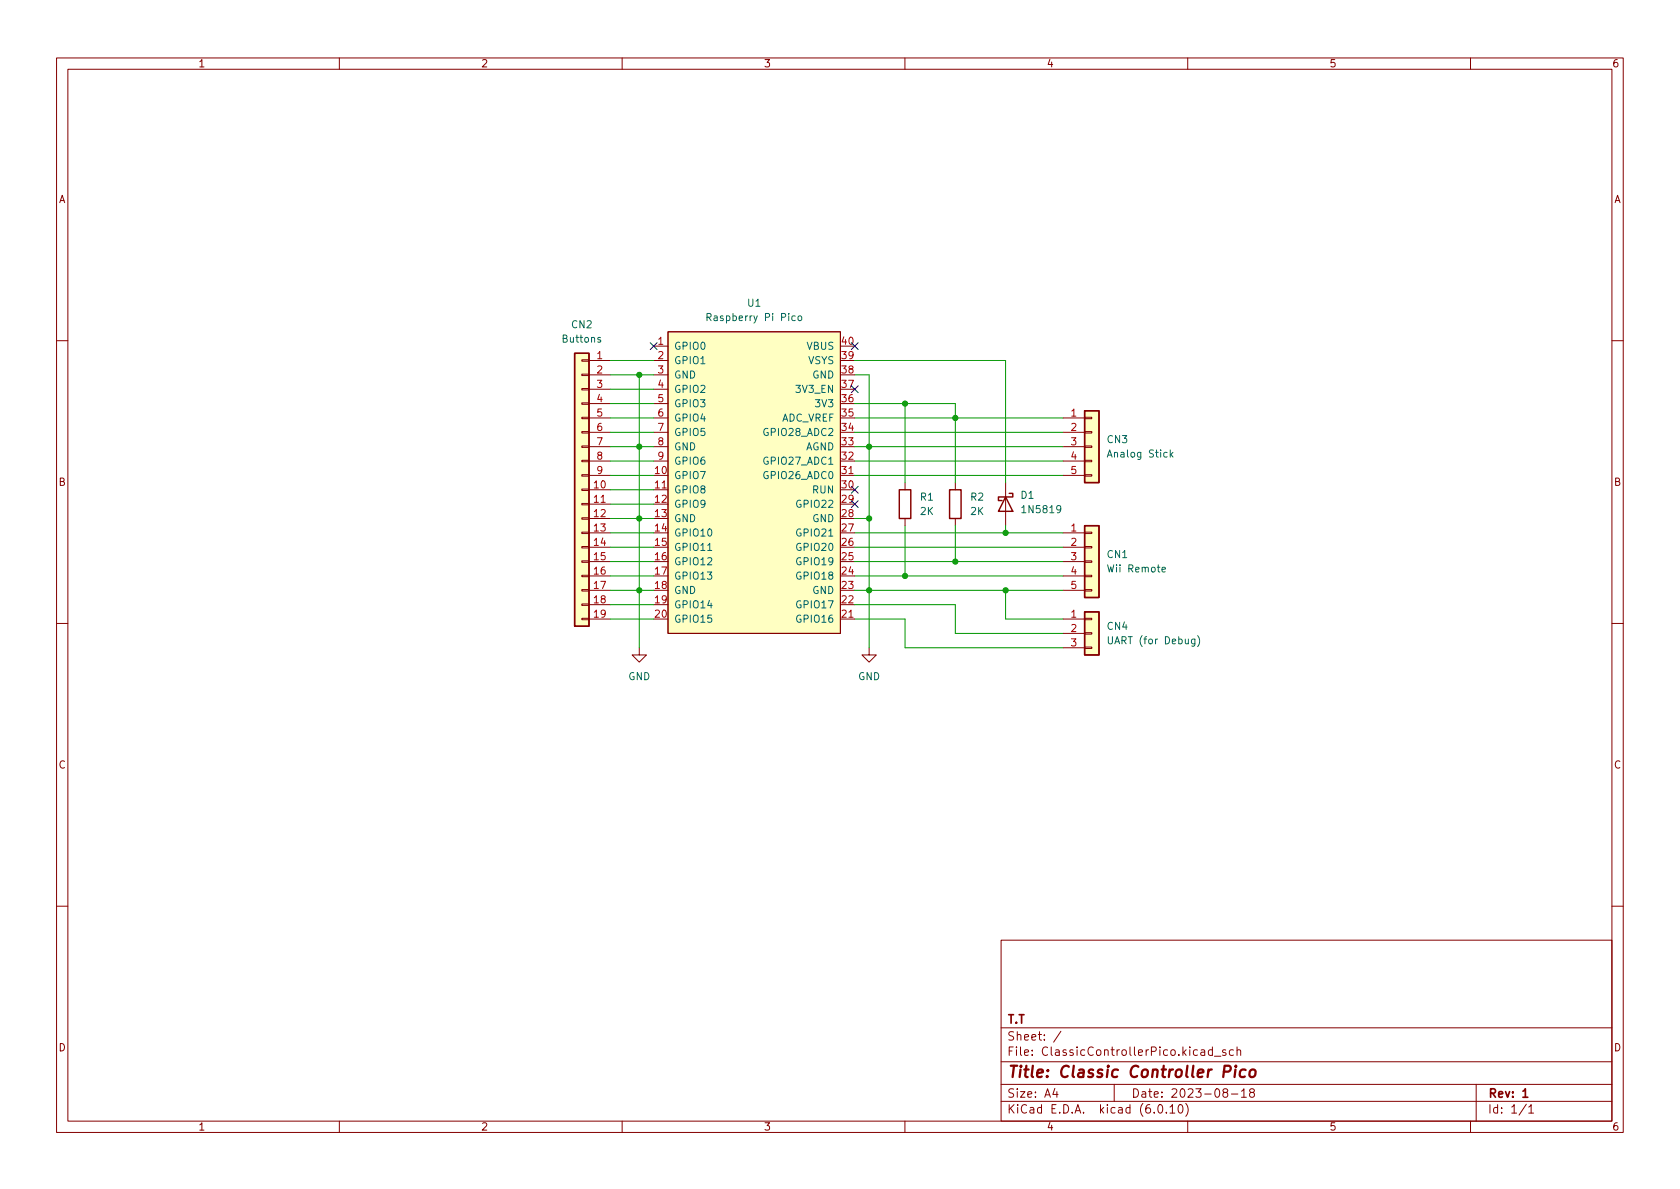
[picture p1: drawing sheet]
<svg xmlns="http://www.w3.org/2000/svg" width="297mm" height="210mm" viewBox="0 0 297 210" stroke-linecap="round" stroke-linejoin="round" font-family="sans-serif">
<g fill="none" stroke="#840000" stroke-width=".18">
<path d="M10 10.2h277v190.1h-277zM12 12.2h273v186.1h-273zM60 10.2v2M110 10.2v2M160 10.2v2M210 10.2v2M260 10.2v2M118.1 58.7h30.5v53.3h-30.5zM10 60.2h2M102.9 78.9h1.2v.2h-1.2zM102.9 76.3h1.2v.3h-1.2zM102.9 73.8h1.2v.2h-1.2z"/>
<path d="M102.9 71.2h1.2v.3h-1.2zM102.9 68.7h1.2v.3h-1.2zM102.9 66.2h1.2v.2h-1.2zM102.9 63.6h1.2v.3h-1.2zM104.1 63.7h3.8M104.1 66.3h3.8M104.1 68.8h3.8M104.1 71.4h3.8M104.1 73.9h3.8M104.1 76.4h3.8M104.1 79h3.8M115.6 63.7h2.5"/>
<path d="M115.6 66.3h2.5M115.6 68.8h2.5M115.6 71.4h2.5M115.6 73.9h2.5M115.6 76.4h2.5M115.6 79h2.5M115.6 61.2h2.5M188 73.9h3.8M188 76.4h3.8M188 79h3.8M191.8 78.9h1.2v.2h-1.2zM191.8 76.3h1.2v.3h-1.2z"/>
<path d="M191.8 73.8h1.2v.2h-1.2zM285 60.2h2M102.9 99.2h1.2v.2h-1.2zM102.9 96.6h1.2v.3h-1.2zM102.9 94.1h1.2v.3h-1.2zM102.9 91.6h1.2v.2h-1.2zM102.9 89h1.2v.3h-1.2zM102.9 86.5h1.2v.2h-1.2zM102.9 83.9h1.2v.3h-1.2zM102.9 81.4h1.2v.3h-1.2zM104.1 86.6h3.8M104.1 89.1h3.8"/>
<path d="M104.1 91.7h3.8M104.1 94.2h3.8M104.1 96.8h3.8M104.1 99.3h3.8M104.1 81.5h3.8M104.1 84.1h3.8M115.6 86.6h2.5M115.6 81.5h2.5M148.6 84.1h2.5M160 85.3v1.3M160 91.7v1.3M168.9 85.3v1.3"/>
<path d="M168.9 91.7v1.3M177.8 85.3v7.7M188 94.2h3.8M188 96.8h3.8M188 99.3h3.8M188 81.5h3.8M188 84.1h3.8M191.8 83.9h1.2v.3h-1.2zM191.8 81.4h1.2v.3h-1.2zM191.8 99.2h1.2v.2h-1.2zM191.8 96.6h1.2v.3h-1.2zM191.8 94.1h1.2v.3h-1.2z"/>
<path d="M10 110.2h2M102.9 109.3h1.2v.3h-1.2zM102.9 106.8h1.2v.3h-1.2zM102.9 104.3h1.2v.2h-1.2zM102.9 101.7h1.2v.3h-1.2zM104.1 109.5h3.8M104.1 101.8h3.8M104.1 104.4h3.8M104.1 106.9h3.8M113 114.5v1.3h1.3l-1.3 1.3-1.2-1.3h1.2M148.6 109.5h2.5M153.7 114.5v1.3h1.2l-1.2 1.3-1.3-1.3h1.3"/>
<path d="M188 109.5h3.8M188 112h3.8M188 114.5h3.8M188 101.8h3.8M188 104.4h3.8M191.8 114.4h1.2v.3h-1.2zM191.8 111.9h1.2v.2h-1.2zM191.8 109.3h1.2v.3h-1.2zM191.8 104.3h1.2v.2h-1.2zM191.8 101.7h1.2v.3h-1.2zM285 110.2h2M10 160.2h2"/>
<path d="M177 166.3h108v32h-108zM285 160.2h2M60 198.3v2M110 198.3v2M160 198.3v2M177 194.8h108M177 191.8h108M177 187.8h108M177 181.8h108M186.5 192.5l-.4 1h1M186.9 193v1M187.6 182.4l-1.3 1.9"/>
<path d="M197 191.8v3M204.9 195.4l.2-.1a.81 .81 0 0 1 .6 .7 .81 .81 0 0 1-.3 .8h-.2a.81 .81 0 0 1-.6-.6 .81 .81 0 0 1 .3-.8zM206.2 196.7v.1M206.9 195.8l.4-.5v1.5M206.9 196.8h.8M208.5 195.4l.1-.1a.81 .81 0 0 1 .6 .7 .81 .81 0 0 1-.3 .8h-.1a.81 .81 0 0 1-.6-.6 .81 .81 0 0 1 .3-.8zM209.6 195.1a1.72 1.72 0 0 1 0 2.3M210 198.3v2M212.4 185.7h.5l.1 .9M213 186l-.5 .1a.29 .29 0 0 0-.2 .2 .29 .29 0 0 0 .2 .3h.5M214.4 185.7l-.5-.1-.3 .3v.4l.2 .3h.6M214.4 185.1v1.5"/>
<path d="M214.7 186.8h1.2M216.5 193.2l-.3-.3 .1-.2 .2-.2 .4 .1 .2 .2-.1 .2-.6 .2-.2 .3 .1 .4 .2 .1h.4l.2-.3-.1-.4-.2-.1M216.7 185.7l-.3-.1-.3 .2 .1 .3 .5 .1v.4h-.6M217.7 193.5h1.2M218.1 185.7l-.5-.1-.2 .3v.4l.1 .3h.6M218.7 185.8l.2-.2 .4 .1 .1 .9M218.7 185.1v1.5M219.5 193l.4-.5v1.5M219.5 194h.9M221.2 193.2l-.3-.3 .1-.2 .2-.2 .4 .1 .2 .2-.1 .2-.6 .2-.2 .3 .1 .4 .2 .1h.4l.2-.3-.1-.4-.2-.1M260 198.3v2M261 191.8v6.5"/>
<path d="M269.9 195.3l-1.3 1.9M270.3 195.8l.4-.5v1.5M270.3 196.8h.9"/>
</g>
<path d="M269.3 193l.4-.5v1.5M269.3 194h.8" fill="none" stroke="#840000" stroke-width=".3"/>
<path d="M216.4 189.5h.8a.55 .55 0 0 0 .4-.5 .55 .55 0 0 0-.3-.5h-.8l-.2 2M218.4 189.1l-.1 1.4M218.5 188.5l-.1 .1 .1 .1 .1-.1-.1-.1v.2M220.2 189.2a.66 .66 0 0 0-.9 .3l-.1 .6 .1 .3 .2 .1 .6-.1M221.1 189.3a.52 .52 0 0 1 .5-.2 .52 .52 0 0 1 .4 .4l-.1 .6a.55 .55 0 0 1-.5 .4 .55 .55 0 0 1-.5-.4z" fill="none" stroke="#840000" stroke-width=".4"/>
<g fill="#ffffc2" stroke="#ffffc2" stroke-width=".18">
<path d="M191.8 108.2h2.5v7.6h-2.5z"/>
<path d="M101.6 62.5h2.5v48.2h-2.5z"/>
<path d="M118.1 58.7h30.5v53.3h-30.5z"/>
<path d="M191.8 72.6h2.5v12.7h-2.5z"/>
<path d="M191.8 93h2.5v12.7h-2.5z"/>
</g>
<path d="M101.6 62.5h2.5v48.2h-2.5zM191.8 72.6h2.5v12.7h-2.5zM159 86.6h2v5.1h-2zM167.9 86.6h2v5.1h-2zM177.8 87.9l1.3 2.5h-2.6zM178.4 87.2h.7v.7h-2.6v.6h.7M191.8 93h2.5v12.7h-2.5zM191.8 108.2h2.5v7.6h-2.5z" fill="none" stroke="#840000" stroke-width=".25"/>
<path d="M106.2 59.7h-.3l-.2 .1v.2l.5 .1v.4h-.5M125 56.1l.6-.1 .1-.1v-.3l-.7-.2v1.3M125.3 56.1l.4 .6M140.6 55.9h-.4l-.2 .2 .1 .5h.5M141.2 56l.1-.1 .4 .1 .1 .5-.2 .1-.3 .1-.1-.1zM206.9 79.6v1.2M207.4 80l-.5 .5M125.1 97.3h.8M207 80.3l.4 .5M196 112.6v1l.2 .3h.2l.3-.3v-1M205.5 100.7l.6-.1-.1-.2-.4-.1-.1 .2v.6h.5M211.7 112.4a1.46 1.46 0 0 1 0 1.9" fill="none" stroke="#006464" stroke-width=".18"/>
<g fill="none" stroke="#009600" stroke-width=".18">
<path d="M107.9 63.7h7.7M107.9 66.3h7.7M107.9 79h7.7M107.9 76.4h7.7M107.9 68.8h7.7M107.9 73.9h7.7M107.9 71.4h7.7M113 66.3v48.2M151.1 63.7h26.7v21.6M151.1 66.3h2.6v48.2M151.1 79h36.9M151.1 76.4h36.9"/>
<path d="M151.1 73.9h36.9M151.1 71.4h17.8v13.9M160 71.4v13.9M107.9 86.6h7.7M107.9 84.1h7.7M107.9 81.5h7.7M107.9 96.8h7.7M107.9 91.7h7.7M107.9 94.2h7.7M107.9 99.3h7.7M107.9 89.1h7.7M151.1 84.1h36.9"/>
<path d="M151.1 81.5h36.9M151.1 96.8h36.9M151.1 91.7h2.6M151.1 94.2h36.9M151.1 99.3h36.9M160 93v8.8M168.9 93v6.3M177.8 93v1.2M107.9 101.8h7.7M107.9 104.4h7.7M107.9 106.9h7.7M107.9 109.5h7.7"/>
<path d="M151.1 101.8h36.9M151.1 104.4h36.9M151.1 106.9h17.8v5.1h19.1M151.1 109.5h8.9v5h28M177.8 104.4v5.1h10.2"/>
</g>
<path d="M115 60.6l1.2 1.2M116.2 60.6l-1.2 1.2M150.5 68.2l1.2 1.2M150.5 60.6l1.2 1.2M151.7 68.2l-1.2 1.2M151.7 60.6l-1.2 1.2M150.5 86l1.2 1.2M150.5 88.5l1.2 1.3M151.7 86l-1.2 1.2M151.7 88.5l-1.2 1.3" fill="none" stroke="#000084" stroke-width=".18"/>
<g fill="#009600" stroke="#009600" stroke-width=".18">
<circle cx="113" cy="66.3" r=".46"/>
<circle cx="153.7" cy="79" r=".46"/>
<circle cx="113" cy="104.4" r=".46"/>
<circle cx="113" cy="91.7" r=".46"/>
<circle cx="113" cy="79" r=".46"/>
<circle cx="168.9" cy="73.9" r=".46"/>
<circle cx="160" cy="71.4" r=".46"/>
<circle cx="153.7" cy="91.7" r=".46"/>
<circle cx="168.9" cy="99.3" r=".46"/>
<circle cx="160" cy="101.8" r=".46"/>
<circle cx="153.7" cy="104.4" r=".46"/>
<circle cx="177.8" cy="104.4" r=".46"/>
<circle cx="177.8" cy="94.2" r=".46"/>
</g>
<text font-size="2.8" fill="#840000" x="178" y="190.6">Title: Classic Controller Pico</text>
<g font-size="2.1" fill="#840000">
<text x="178" y="184">Sheet: /</text>
<text x="178" y="181">T.T</text>
<text x="178" y="186.7">File: ClassicControllerPico.kicad_sch</text>
<text x="178" y="196.9">KiCad E.D.A. kicad (6.0.10)</text>
<text x="178" y="194.1">Size: A4</text>
<text x="200" y="194.1">Date: 2023-08-18</text>
<text x="263" y="194.1">Rev: 1</text>
<text x="263" y="196.9">Id: 1/1</text>
</g>
<g font-size="1.8" fill="#840000">
<text x="35" y="11.9">1</text>
<text x="85" y="11.9">2</text>
<text x="135" y="11.9">3</text>
<text x="185" y="11.9">4</text>
<text x="235" y="11.9">5</text>
<text x="285" y="11.9">6</text>
<text x="10.3" y="35.9">A</text>
<text x="285.3" y="35.9">A</text>
<text x="10.3" y="85.9">B</text>
<text x="285.3" y="85.9">B</text>
<text x="10.3" y="135.9">C</text>
<text x="285.3" y="135.9">C</text>
<text x="10.3" y="185.9">D</text>
<text x="285.3" y="185.9">D</text>
<text x="35" y="199.9">1</text>
<text x="85" y="199.9">2</text>
<text x="135" y="199.9">3</text>
<text x="185" y="199.9">4</text>
<text x="235" y="199.9">5</text>
<text x="285" y="199.9">6</text>
</g>
<g font-size="1.8" fill="#006464">
<text x="101.1" y="58">CN2</text>
<text x="125.8" y="56.8">Raspberry Pi Pico</text>
<text x="132.2" y="54.2">U1</text>
<text x="99.5" y="60.6">Buttons</text>
<text x="119.1" y="61.8">GPIO0</text>
<text x="119.1" y="64.4">GPIO1</text>
<text x="142.7" y="61.8">VBUS</text>
<text x="142.9" y="64.4">VSYS</text>
<text x="119.1" y="66.9">GND</text>
<text x="119.1" y="69.5">GPIO2</text>
<text x="141" y="69.5">3V3_EN</text>
<text x="143.6" y="66.9">GND</text>
<text x="119.1" y="72">GPIO3</text>
<text x="119.1" y="74.5">GPIO4</text>
<text x="119.1" y="77.1">GPIO5</text>
<text x="135.4" y="77.1">GPIO28_ADC2</text>
<text x="138" y="74.5">ADC_VREF</text>
<text x="144.4" y="72">3V3</text>
<text x="119.1" y="79.6">GND</text>
<text x="119.1" y="82.2">GPIO6</text>
<text x="135.4" y="82.2">GPIO27_ADC1</text>
<text x="142.4" y="79.6">AGND</text>
<text x="195.8" y="78.4">CN3</text>
<text x="196.3" y="80.9">Analog Stick</text>
<text x="119.1" y="84.7">GPIO7</text>
<text x="119.1" y="87.2">GPIO8</text>
<text x="119.1" y="89.8">GPIO9</text>
<text x="135.4" y="84.7">GPIO26_ADC0</text>
<text x="141.2" y="89.8">GPIO22</text>
<text x="143.7" y="87.2">RUN</text>
<text x="162.7" y="88.5">R1</text>
<text x="171.6" y="88.5">R2</text>
<text x="180.5" y="88.2">D1</text>
<text x="119.1" y="92.3">GND</text>
<text x="119.1" y="94.9">GPIO10</text>
<text x="141.2" y="94.9">GPIO21</text>
<text x="143.6" y="92.3">GND</text>
<text x="162.7" y="91.1">2K</text>
<text x="171.6" y="91.1">2K</text>
<text x="181" y="90.7">1N5819</text>
<text x="119.1" y="97.4">GPIO11</text>
<text x="119.1" y="99.9">GPIO12</text>
<text x="141.2" y="99.9">GPIO19</text>
<text x="141.2" y="97.4">GPIO20</text>
<text x="195.8" y="98.7">CN1</text>
<text x="196.2" y="101.2">Wii Remote</text>
<text x="119.1" y="102.5">GPIO13</text>
<text x="119.1" y="105">GND</text>
<text x="119.1" y="107.6">GPIO14</text>
<text x="141.2" y="107.6">GPIO17</text>
<text x="141.2" y="102.5">GPIO18</text>
<text x="143.6" y="105">GND</text>
<text x="119.1" y="110.1">GPIO15</text>
<text x="141.2" y="110.1">GPIO16</text>
<text x="195.8" y="111.4">CN4</text>
<text x="196.6" y="113.9">UART (for Debug)</text>
<text x="111.1" y="120.3">GND</text>
<text x="151.7" y="120.3">GND</text>
</g>
<g font-size="1.8" fill="#a90000">
<text x="105.6" y="63.5">1</text>
<text x="116.3" y="61">1</text>
<text x="116.3" y="63.5">2</text>
<text x="148.9" y="63.5">39</text>
<text x="148.9" y="61">40</text>
<text x="105.6" y="66">2</text>
<text x="105.6" y="68.6">3</text>
<text x="105.6" y="71.1">4</text>
<text x="116.3" y="66">3</text>
<text x="116.3" y="68.6">4</text>
<text x="116.3" y="71.1">5</text>
<text x="148.9" y="71.1">36</text>
<text x="148.9" y="68.6">37</text>
<text x="148.9" y="66">38</text>
<text x="105.6" y="73.7">5</text>
<text x="105.6" y="76.2">6</text>
<text x="116.3" y="73.7">6</text>
<text x="116.3" y="76.2">7</text>
<text x="148.9" y="76.2">34</text>
<text x="148.9" y="73.7">35</text>
<text x="189.4" y="73.7">1</text>
<text x="189.4" y="76.2">2</text>
<text x="105.6" y="78.7">7</text>
<text x="105.6" y="81.3">8</text>
<text x="105.6" y="83.8">9</text>
<text x="115.9" y="83.8">10</text>
<text x="116.3" y="78.7">8</text>
<text x="116.3" y="81.3">9</text>
<text x="148.9" y="83.8">31</text>
<text x="148.9" y="81.3">32</text>
<text x="148.9" y="78.7">33</text>
<text x="189.4" y="78.7">3</text>
<text x="189.4" y="81.3">4</text>
<text x="189.4" y="83.8">5</text>
<text x="105.1" y="86.4">10</text>
<text x="105.1" y="88.9">11</text>
<text x="115.9" y="86.4">11</text>
<text x="115.9" y="88.9">12</text>
<text x="148.9" y="88.9">29</text>
<text x="148.9" y="86.4">30</text>
<text x="105.1" y="91.4">12</text>
<text x="105.1" y="94">13</text>
<text x="115.9" y="91.4">13</text>
<text x="115.9" y="94">14</text>
<text x="148.9" y="94">27</text>
<text x="148.9" y="91.4">28</text>
<text x="189.4" y="94">1</text>
<text x="105.1" y="96.5">14</text>
<text x="105.1" y="99.1">15</text>
<text x="105.1" y="101.6">16</text>
<text x="115.9" y="96.5">15</text>
<text x="115.9" y="99.1">16</text>
<text x="115.9" y="101.6">17</text>
<text x="148.9" y="101.6">24</text>
<text x="148.9" y="99.1">25</text>
<text x="148.9" y="96.5">26</text>
<text x="189.4" y="96.5">2</text>
<text x="189.4" y="99.1">3</text>
<text x="189.4" y="101.6">4</text>
<text x="105.1" y="104.1">17</text>
<text x="105.1" y="106.7">18</text>
<text x="115.9" y="104.1">18</text>
<text x="115.9" y="106.7">19</text>
<text x="148.9" y="106.7">22</text>
<text x="148.9" y="104.1">23</text>
<text x="189.4" y="104.1">5</text>
<text x="105.1" y="109.2">19</text>
<text x="115.9" y="109.2">20</text>
<text x="148.9" y="109.2">21</text>
<text x="189.4" y="109.2">1</text>
<text x="189.4" y="111.8">2</text>
<text x="189.4" y="114.3">3</text>
</g>
</svg>
